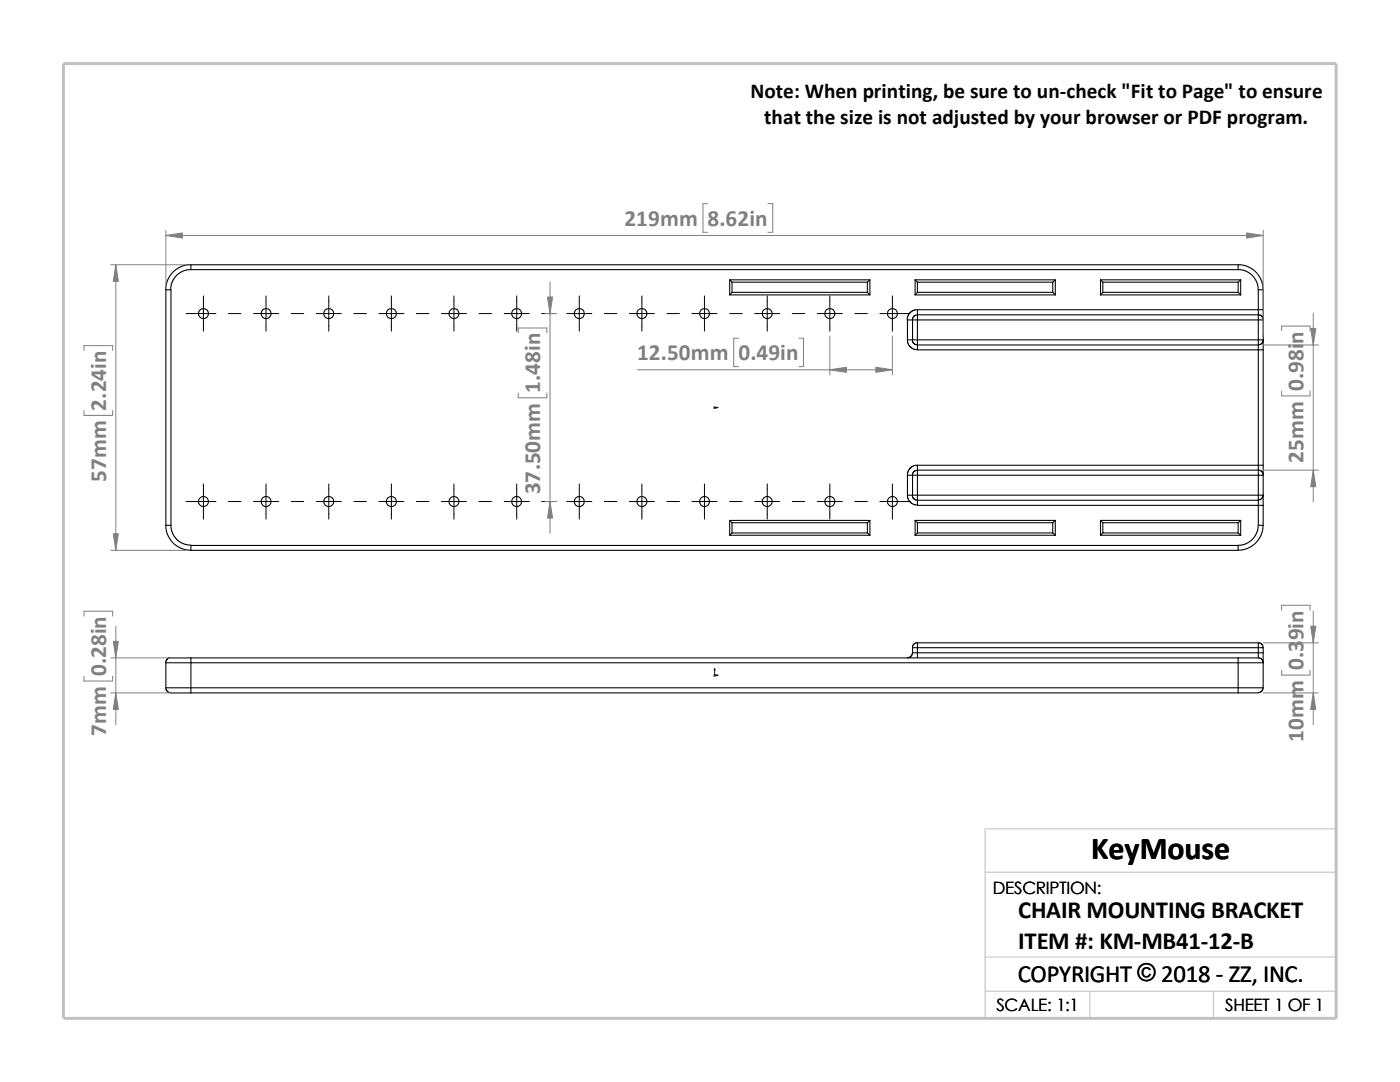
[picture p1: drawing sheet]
<svg xmlns="http://www.w3.org/2000/svg" width="279mm" height="216mm" viewBox="0 0 279 216" stroke-linecap="round" stroke-linejoin="round" font-family="sans-serif">
<path d="M196.6 174h70.1M196.6 191h70.1M196.6 197.8h70.1M217.5 197.8v5.4M242.2 197.8v5.4M26.8 203.2h239.9v-37.8h-70.1v37.8" fill="none" stroke="#c0c0c0" stroke-width=".2"/>
<path d="M12.7 12.7h254v190.5h-254z" fill="none" stroke="#c0c0c0" stroke-width=".59"/>
<g fill="none" stroke="#000" stroke-width=".21">
<path d="M33.1 57.8v47M33.1 57.8h1v47M38.1 52.8l-.9 .1-1 .3-1.2 .6-.7 .7-1 1.7-.2 1.6M38.1 53.8l-1.4 .2-1.5 .9-.9 1.5-.2 1.4M38.1 53.8h209M145.6 55.8l.5 .5M145.6 58.8h28M145.6 55.8h28M145.6 55.8v3M146.1 58.3h27M146.1 56.3h27M146.1 56.3v2"/>
<path d="M146.1 58.3l-.5 .5M173.1 56.3v2M173.1 58.3l.5 .5M173.6 55.8v3M173.6 55.8l-.5 .5M182.6 58.8h28M182.6 55.8h28M182.6 55.8v3M182.6 55.8l.5 .5M183.1 58.3l-.5 .5M183.1 56.3v2M183.1 58.3h27"/>
<path d="M183.1 56.3h27M210.1 58.3l.5 .5M210.1 56.3v2M210.6 55.8l-.5 .5M210.6 55.8v3M219.6 55.8l.5 .5M219.6 58.8h28M219.6 55.8v3M219.6 55.8h28M220.1 58.3l-.5 .5M220.1 58.3h27M220.1 56.3v2"/>
<path d="M220.1 56.3h27M247.1 53.8l1.4 .2 1.4 .9 1 1.5 .2 1.4M247.1 52.8h-209v1M247.1 56.3v2M247.1 52.8v1M247.1 52.8l.9 .1 1 .3 1.1 .6 .8 .7 .9 1.7 .3 1.6M247.1 58.3l.5 .5M247.6 55.8l-.5 .5M247.6 55.8v3M251.1 57.8h1v4M251.1 57.8v4M181.1 67.8h1"/>
<path d="M181.1 67.8l.1 .7 .5 .8 .7 .4 .7 .1M182.1 67.8l.2 .7 .8 .3M182.1 63.8h-1v4M182.1 67.8h1M182.1 63.8h1M182.1 63.8v4M183.1 62.9h-.4l-.4 .3-.2 .6M183.1 62.8v1M183.1 67.8v1M183.1 68.8v1h68M183.1 61.8l-.7 .1-.7 .4-.5 .6-.1 .9M183.1 61.8v1"/>
<path d="M183.1 62.8h68M183.1 63.8h68M183.1 67.8h68M183.1 63.8v4M183.1 68.8h68M183.1 61.8h68M251.1 62.8v1M251.1 67.8v1M251.1 67.8h1M251.1 62.8l.4 .1 .4 .3 .2 .6M251.1 63.8h1M251.1 68.8v1"/>
<path d="M251.1 61.8v1M251.1 61.8h1M251.1 69.8h1M251.1 63.8v4M251.1 69.8v23M252.1 61.8v2M252.1 67.8v2M252.1 63.8v4M252.1 69.8v23M252.1 67.8l-.3 .8-.7 .2M181.1 94.8v4M181.1 98.8l.1 .7 .5 .7 .7 .5 .7 .1"/>
<path d="M181.1 94.8h1M181.1 98.8h1M182.1 98.8l.2 .7 .8 .3M182.1 98.8h1M182.1 94.8h1M182.1 94.8v4M183.1 93.9h-.4l-.4 .3-.2 .6M183.1 98.8v1M183.1 93.8v1M183.1 92.8l-.7 .1-.7 .4-.5 .8-.1 .7M183.1 92.8v1M183.1 99.8v1h68"/>
<path d="M183.1 94.8v4M183.1 98.8h68M183.1 99.8h68M183.1 94.8h68M183.1 93.8h68M183.1 92.8h68M251.1 98.8v1M251.1 93.8v1M251.1 93.8l.4 .1 .4 .2 .2 .7M251.1 92.8v1M251.1 92.8h1M251.1 99.8v1"/>
<path d="M251.1 94.8h1M251.1 98.8h1M251.1 94.8v4M252.1 98.8l-.3 .6-.7 .4M252.1 92.8v2M252.1 98.8v2M252.1 94.8v4M33.1 104.8v.9l.3 1 .5 .9 .8 .9 1.5 .9 1.9 .4M33.1 104.8h1M34.1 104.8l.1 .8 .2 .8 .4 .7 .7 .7 1.2 .7 1.4 .3M145.6 103.8l.5 .5M145.6 106.8h28"/>
<path d="M145.6 103.8h28M145.6 103.8v3M146.1 106.3h27M146.1 104.3h27M146.1 104.3v2M146.1 106.3l-.5 .5M173.1 104.3v2M173.1 106.3l.5 .5M173.6 103.8v3M173.6 103.8l-.5 .5M182.6 106.8h28M182.6 103.8h28"/>
<path d="M182.6 103.8v3M182.6 103.8l.5 .5M183.1 106.3l-.5 .5M183.1 104.3v2M183.1 106.3h27M183.1 104.3h27M210.1 106.3l.5 .5M210.1 104.3v2M210.6 103.8l-.5 .5M210.6 103.8v3M219.6 103.8l.5 .5M219.6 103.8v3"/>
<path d="M219.6 106.8h28M219.6 103.8h28M220.1 106.3l-.5 .5M220.1 104.3v2M220.1 106.3h27M220.1 104.3h27M247.1 108.8h-209v1M247.1 104.3v2M247.1 108.8v1h-209M247.1 106.3l.5 .5M247.6 103.8l-.5 .5M247.6 103.8v3"/>
<path d="M251.1 100.8h1M251.1 104.8h1M251.1 100.8v4M251.1 104.8l-.2 1.4-1 1.5-1.4 .9-1.4 .2M252.1 104.8l-.4 1.9-.7 1.2-.6 .7-1.7 1-1.6 .2M252.1 100.8v4M33.1 132.2h5M33.1 137.2l.1 .6 .6 .4 4.3 .1M33.1 132.2v5M33.1 137.2h5M34.1 131.3h4M34.1 131.2l-.4 .1-.4 .3-.2 .6"/>
<path d="M38.1 131.3v.9M38.1 137.2v1.1M38.1 132.2h209M38.1 131.3h209M38.1 137.2h209M38.1 132.2v5M38.1 138.3h209M182.1 130.3l-.2 .6-.8 .4M182.1 130.3h1M182.1 129.2h1M182.1 129.2v1.1M183.1 130.3v1"/>
<path d="M183.1 128.3v.9M183.1 128.3l-.6 .1-.3 .4-.1 .4M183.1 129.2v1.1M183.1 130.3h68M183.1 128.3h68M183.1 129.2h68M247.1 138.3h4M247.1 132.2h5M247.1 132.2v5M247.1 137.2v1.1M247.1 137.2h5M247.1 131.3v.9"/>
<path d="M247.1 131.3h4M251.1 130.3v1M251.1 128.3v.9M251.1 131.3l.7 .2 .3 .7M251.1 130.3h1M251.1 129.2h1M251.1 128.3l.7 .2 .3 .7M251.1 129.2v1.1M252.1 137.2l-.3 .7-.7 .3M252.1 130.3v1.9M252.1 129.2v1.1M252.1 132.2v5"/>
<circle cx="40.6" cy="62.6" r="1"/>
<circle cx="53.1" cy="62.6" r="1"/>
<circle cx="65.6" cy="62.6" r="1.01"/>
<circle cx="78.1" cy="62.6" r="1.01"/>
<circle cx="90.6" cy="62.6" r="1"/>
<circle cx="103.1" cy="62.6" r="1"/>
<circle cx="115.6" cy="62.6" r="1.01"/>
<circle cx="128.1" cy="62.6" r="1.01"/>
<circle cx="140.6" cy="62.6" r="1"/>
<circle cx="153.1" cy="62.6" r="1.01"/>
<circle cx="165.6" cy="62.6" r="1.01"/>
<circle cx="178.1" cy="62.6" r="1"/>
<circle cx="40.6" cy="100.1" r="1"/>
<circle cx="53.1" cy="100.1" r="1"/>
<circle cx="65.6" cy="100.1" r="1.01"/>
<circle cx="78.1" cy="100.1" r="1.01"/>
<circle cx="90.6" cy="100.1" r="1"/>
<circle cx="103.1" cy="100.1" r="1"/>
<circle cx="115.6" cy="100.1" r="1.01"/>
<circle cx="128.1" cy="100.1" r="1.01"/>
<circle cx="140.6" cy="100.1" r="1"/>
<circle cx="153.1" cy="100.1" r="1.01"/>
<circle cx="165.6" cy="100.1" r="1.01"/>
<circle cx="178.1" cy="100.1" r="1"/>
</g>
<g fill="#00f" stroke="#00f" stroke-width=".2">
<path d="M143 81.2l.3 .1-.3 .1z"/>
<path d="M143 134.7h.3l-.3 .1z"/>
<path d="M142.6 133.4l.1 .3h-.2z"/>
</g>
<path d="M142.5 81.3h.8M142.5 81.2l.3 .3M142.6 81.3h.1M142.6 81.2v.3M142.7 81.2l-.2 .3M142.5 134.7h.8M142.5 134.6l.3 .3M142.6 133.4v1.5M142.7 134.6l-.2 .3" fill="none" stroke="#00f" stroke-width=".2"/>
<g fill="none" stroke="#808080" stroke-width=".2">
<path d="M22.1 52.8h15M23.1 52.8v57M33.1 47h219M33.1 46v10.8M109.8 56.2v50.2M141.2 40.6h-.9v5.8h.9M153.2 40.6h1v5.8h-1M252.1 46v20.8M16.8 69.9v-.9h5.7v.9M103.4 78.4v1h5.7v-1M103.4 66.4v-1h5.7v1M108.8 62.6h2.3"/>
<path d="M127.2 73.8h50.9M147.4 67.5h-1v5.7h1M159.4 67.5h1v5.7h-1M165.6 67.1v7.7M178.1 67.1v7.7M252.1 68.8h11M255.8 66v-.9h5.7v.9M255.8 78v1h5.7v-1M262.1 62.5v37.7M16.8 81.9v1h5.7v-1M252.1 93.8h11M22.1 109.8h15"/>
<path d="M108.8 100.1h2.3M16.8 134.9v1h5.7v-1M16.8 122.9v-.9h5.7v.9M22.1 131.3h15M22.1 138.3h15M23.1 124.9v19.7M252.1 138.3h11M252.1 128.3h11M255.8 121.8v-1h5.7v1M255.8 133.7v1h5.7v-1M262.1 121.9v22.7"/>
</g>
<g fill="#808080" stroke="#808080" stroke-width=".2">
<path d="M22.6 128h1l-.5 3.3z"/>
<path d="M23.1 138.3l.5 3.3h-1z"/>
<path d="M262.1 138.3l.5 3.3h-1z"/>
<path d="M261.6 125h1l-.5 3.3z"/>
<path d="M174.8 73.3l3.3 .5-3.3 .5z"/>
<path d="M165.6 73.8l3.3-.5v1z"/>
<path d="M248.8 46.5l3.3 .5-3.3 .5z"/>
<path d="M33.1 47l3.3-.5v1z"/>
<path d="M22.6 106.5h1l-.5 3.3z"/>
<path d="M23.1 52.8l.5 3.3h-1z"/>
<path d="M109.3 59.3h1l-.5 3.3z"/>
<path d="M109.8 100.1l.5 3.3h-1z"/>
<path d="M261.6 65.5h1l-.5 3.3z"/>
<path d="M262.1 93.8l.5 3.3h-1z"/>
</g>
<g fill="none" stroke="#000" stroke-width=".2">
<path d="M40.6 59.1v7M53.1 59.1v7M65.6 59.1v7M78.1 59.1v7M90.6 59.1v7M103.1 59.1v7M115.6 59.1v7M128.1 59.1v7M140.6 59.1v7M153.1 59.1v7M165.6 59.1v7M178.1 59.1v7"/>
<path d="M37.1 62.6h6M45.6 62.6h2.5M50.6 62.6h5M58.1 62.6h2.5M63.1 62.6h5M70.6 62.6h2.5M75.6 62.6h5M83.1 62.6h2.5M88.1 62.6h5M95.6 62.6h2.5M100.6 62.6h5M108.1 62.6h2.5"/>
<path d="M113.1 62.6h5M120.6 62.6h2.5M125.6 62.6h5M133.1 62.6h2.5M138.1 62.6h5M145.6 62.6h2.5M150.6 62.6h5M158.1 62.6h2.5M163.1 62.6h5M170.6 62.6h2.5M175.6 62.6h6M40.6 96.6v7"/>
<path d="M53.1 96.6v7M65.6 96.6v7M78.1 96.6v7M90.6 96.6v7M103.1 96.6v7M115.6 96.6v7M128.1 96.6v7M140.6 96.6v7M153.1 96.6v7M165.6 96.6v7M178.1 96.6v7M37.1 100.1h6"/>
<path d="M45.6 100.1h2.5M50.6 100.1h5M58.1 100.1h2.5M63.1 100.1h5M70.6 100.1h2.5M75.6 100.1h5M83.1 100.1h2.5M88.1 100.1h5M95.6 100.1h2.5M100.6 100.1h5M108.1 100.1h2.5M113.1 100.1h5"/>
<path d="M120.6 100.1h2.5M125.6 100.1h5M133.1 100.1h2.5M138.1 100.1h5M145.6 100.1h2.5M150.6 100.1h5M158.1 100.1h2.5M163.1 100.1h5M170.6 100.1h2.5M175.6 100.1h6"/>
</g>
<text font-size="6.4" x="217.8" y="171.4">KeyMouse</text>
<g font-size="4.9">
<text x="203.2" y="183.2">CHAIR MOUNTING BRACKET</text>
<text x="203.2" y="189.3">ITEM #: KM-MB41-12-B</text>
<text x="203.1" y="195.9">COPYRIGHT © 2018 - ZZ, INC.</text>
<text x="227" y="195.8">©</text>
</g>
<g font-size="4.6" fill="#808080">
<text x="124.6" y="45.1">219mm</text>
<text x="141.2" y="45.1">8.62in</text>
<text x="127.2" y="71.9">12.50mm</text>
<text x="147.4" y="71.9">0.49in</text>
<text x="21.2" y="81.9" transform="rotate(-90 21.2 81.9)">2.24in</text>
<text x="107.8" y="78.4" transform="rotate(-90 107.8 78.4)">1.48in</text>
<text x="260.1" y="78" transform="rotate(-90 260.1 78)">0.98in</text>
<text x="260.1" y="92.3" transform="rotate(-90 260.1 92.3)">25mm</text>
<text x="21.2" y="96.2" transform="rotate(-90 21.2 96.2)">57mm</text>
<text x="107.8" y="98.6" transform="rotate(-90 107.8 98.6)">37.50mm</text>
<text x="21.2" y="134.9" transform="rotate(-90 21.2 134.9)">0.28in</text>
<text x="260.1" y="133.7" transform="rotate(-90 260.1 133.7)">0.39in</text>
<text x="21.2" y="146.8" transform="rotate(-90 21.2 146.8)">7mm</text>
<text x="260.1" y="148" transform="rotate(-90 260.1 148)">10mm</text>
</g>
<g font-size="4.2">
<text x="149.8" y="19.5">Note: When printing, be sure to un-check &quot;Fit to Page&quot; to ensure</text>
<text x="152.5" y="24.7">that the size is not adjusted by your browser or PDF program.</text>
</g>
<g font-size="3.4">
<text x="198.2" y="178.5">DESCRIPTION:</text>
<text x="198.8" y="201.7">SCALE: 1:1</text>
<text x="244.5" y="201.7">SHEET 1 OF 1</text>
</g>
</svg>
